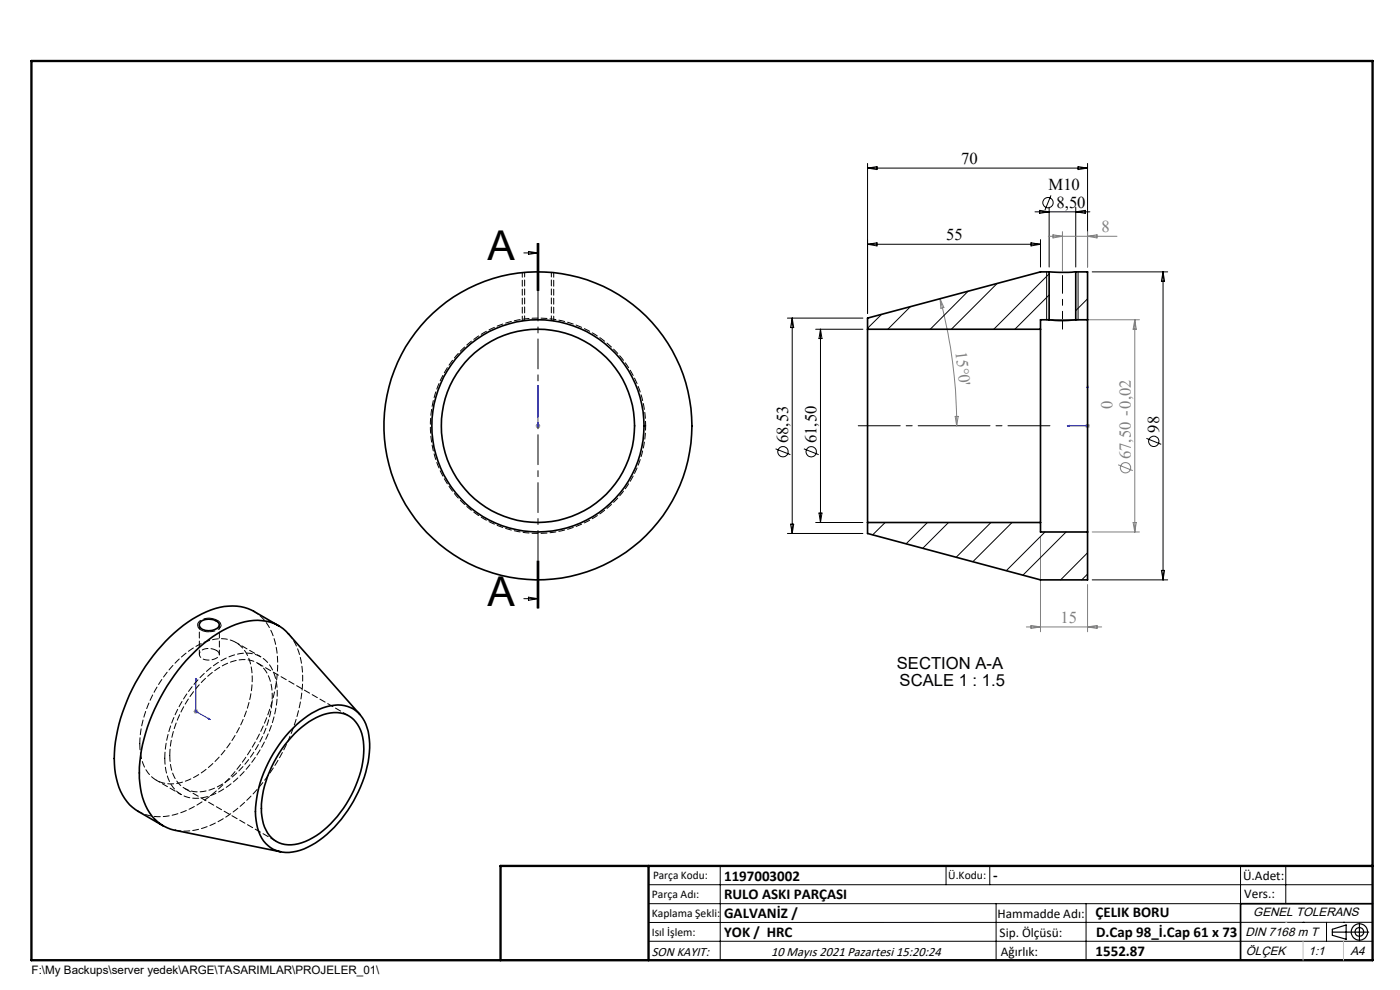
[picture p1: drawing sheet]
<svg xmlns="http://www.w3.org/2000/svg" width="297mm" height="210mm" viewBox="0 0 297 210" stroke-linecap="round" stroke-linejoin="round" font-family="sans-serif">
<g fill="none" stroke="#000" stroke-width=".21">
<path d="M184 34.7v31.8M184 35.7l2.1-.4v.7zM184 35.7h46.7M228.7 35.3l2 .4-2 .3zM230.7 34.7v21.9M111.1 53.6h3M112.1 53.3l2 .3-2 .4zM114 51.6v10zM114.1 51.6v10M114.3 51.6v10M184 51.8h36.7M184 51.8l2.1-.3v.7z"/>
<path d="M218.7 51.5l2 .3-2 .4zM219.6 44.9h11.6M220.6 44.6l2 .3-2 .4zM220.7 50.8v5.8M222 57.7v10.1M222.6 43.9v12.7M223 41.4l-1.3 3.1M228.2 43.9v12.7M228.2 44.9l2-.3v.7zM228.7 57.7v10.1M231.7 57.7h16M246.7 57.7v65.3"/>
<path d="M246.7 57.7l.4 1.9h-.7zM167 67.5h16.1M168.1 67.5v45.7M168.1 67.5l.3 2h-.7zM173 69.8h10.1M174.1 69.8v41M174.1 69.8l.3 2h-.7zM164.5 95.2l3.2 1.2M170.5 95.2l3.2 1.2M243.2 93l3.1 1.3M114 119v10M114.1 119v10"/>
<path d="M114.3 119v10M167 113.2h16.1M167.7 111.2h.7l-.3 2zM173 110.8h10.1M173.7 108.8h.7l-.3 2zM41.9 132.6a1.97 1.97 0 0 0 2.5 1.4M44.4 131.1a2.65 2.65 0 0 1 2.5 1.5M111.1 127h3M112.1 126.7l2 .3-2 .3zM231.7 123h16M246.4 121h.7l-.4 2zM137.6 187.7h153.6"/>
<path d="M137.6 191.7h153.6M137.6 199.7h153.6M152.8 183.7v20M200.7 183.7v4M210 183.7v4M211.3 191.7v12M230.4 191.7v12M263.2 183.7v20M272.8 183.7v8M276.4 195.6h.1M281.4 195.6v4.1M285 195.6h.1"/>
<path d="M291.2 195.6l-153.6 .1"/>
<circle cx="222.3" cy="43" r="1.09"/>
<circle cx="166.1" cy="95.8" r="1.1"/>
<circle cx="172.1" cy="95.8" r="1.09"/>
<circle cx="244.8" cy="93.6" r="1.09"/>
</g>
<g fill="none" stroke="#808080" stroke-width=".21">
<path d="M222.4 50.1h14.6M223.4 49.8l2 .3-2 .4zM225.4 49.1v8.4M230.7 49.1v7.5M230.7 50.1l2-.3v.7zM199.4 63.4a103.9 103.9 0 0 1 3.6 26.9M199.4 63.4l.8 1.8-.6 .2zM223.6 67.8h18.1M240.7 67.8v45M240.7 67.8l.4 2h-.7zM113.6 90.3h1M113.8 90l.7 .7"/>
<path d="M114.1 89.8v1M114.5 90l-.7 .7M202.6 88.3h.7l-.3 2zM230.2 90.3h1M230.4 90l.7 .7M230.7 89.8v1M231.1 90l-.7 .7M237.2 98.6l3.1 1.2M220.7 113.8v20.2M231.7 112.8h10M240.4 110.8h.7l-.4 2zM217.7 133h16"/>
<path d="M218.7 132.7l2 .3-2 .3zM230.7 124v10M230.7 133l2-.3v.6zM41.1 150.9h1M41.2 150.6l.7 .7M41.6 150.4v1M41.9 150.6l-.7 .7"/>
<circle cx="238.8" cy="99.2" r="1.08"/>
</g>
<g fill="none" stroke="#000" stroke-width=".25">
<path d="M222 67.8h6.7M282.6 197.7h7.8M282.6 197.1l3-.9v3l-3-.8zM288.4 195.8v3.8M106.2 203.7h185"/>
<circle cx="288.4" cy="197.7" r="1.74"/>
<circle cx="288.4" cy="197.7" r=".93"/>
</g>
<path d="M41.9 132.6a2.2 2.2 0 0 1 2.5-1.5M46.9 132.6a2.2 2.2 0 0 1-2.5 1.4" fill="none" stroke="#000" stroke-width=".21" stroke-dasharray="1.3 .6" stroke-linecap="butt"/>
<path d="M114.1 90.2v.2zM114.1 81.7v.5v-.5M114.1 90.3h.1M114.1 81.7v8.6M226.4 90.3l.5-.1v.2zM230.7 81.7l.1 .5h-.2zM230.7 81.7v8.6h-4.3M41.6 143.9v.4l-.1-.1zM41.6 143.9v7l3 1.7M44.3 152.4l.3 .2h-.3z" fill="none" stroke="#00f" stroke-width=".21"/>
<path d="M110.8 57.8v10.3M117.5 68.1v-10.3" fill="none" stroke="#000" stroke-width=".21" stroke-dasharray="1.3 .6" stroke-dashoffset=".3"/>
<path d="M182.1 90.3h40.6" fill="none" stroke="#000" stroke-width=".21" stroke-dasharray="15.2 1.3 1.3 1.3" stroke-dashoffset="6.3"/>
<path d="M225.4 58.4v11.4" fill="none" stroke="#000" stroke-width=".21" stroke-dasharray="15.2 1.3 1.3 1.3" stroke-dashoffset="11.5"/>
<path d="M114.1 129v-77.4" fill="none" stroke="#000" stroke-width=".21" stroke-dasharray="6.3 1.3 1.3 1.3" stroke-dashoffset=".1"/>
<path d="M291.2 191.7h-28v12" fill="none" stroke="#000" stroke-width=".35"/>
<path d="M6.7 12.9h284.5v190.8h-284.5zM137.6 183.7v20M291.2 183.7h-185v20" fill="none" stroke="#000" stroke-width=".5"/>
<path d="M276.4 199.7v4M285 199.7v4" fill="none" stroke="#c0c0c0" stroke-width=".21"/>
<path d="M272.8 195.6h.1" fill="none" stroke="#c0c0c0" stroke-width=".25"/>
<g fill="#00f">
<path d="M114.1 90.2v.2zM114.1 81.7v.5z"/>
<path d="M44.3 152.4l.3 .2h-.3zM41.6 143.9v.4l-.1-.1z"/>
<path d="M226.4 90.3l.5 .1v-.2zM230.7 81.7l-.1 .5h.2z"/>
</g>
<g fill="none" stroke="#000" stroke-width=".35">
<path d="M222.6 57.7h5.6M222.6 57.7v10.1M222.6 57.7h-1.9l-36.7 9.8v2.3M228.2 57.7v10.1M228.2 57.7h2.5v10.1M184 69.8v41M184 69.8h36.7M220.7 69.8v41M222.6 67.8a21.5 21.5 0 0 0 5.6 0M222.6 67.8h-1.9v2M228.2 67.8h2.5M230.7 67.8v45"/>
<path d="M184 110.8v2.4l36.7 9.8h10v-10.2M184 110.8h36.7M220.7 110.8v2h10M42.5 131.9a2.95 2.95 0 0 1 4 .4 1.14 1.14 0 0 1-1.2 1.3 2.43 2.43 0 0 1-3-.8v-.4zM59.1 132.7l-5.3-3a11.5 11.5 0 0 0-11 .5 35.1 35.1 0 0 0-14.7 15.9 31.7 31.7 0 0 0-3.6 18 10.9 10.9 0 0 0 4.8 8l5.3 3.1M62.1 154.5a14.8 14.8 0 0 1 9.5-5 6.5 6.5 0 0 1 6.5 5.6 21.6 21.6 0 0 1-3.1 14.9 23.5 23.5 0 0 1-10.5 10.1 7.2 7.2 0 0 1-7.6-.7 9.4 9.4 0 0 1-2.7-7.2 27.1 27.1 0 0 1 7.9-17.7zM62.5 155.6a12.9 12.9 0 0 1 9-4.4 5.8 5.8 0 0 1 5.4 5.2 19.7 19.7 0 0 1-2.9 13.2 19.7 19.7 0 0 1-10 9.2 5.9 5.9 0 0 1-8.3-4.8 19.7 19.7 0 0 1 2.9-13.2l1.8-2.8zM76.3 151.5l-15.1-17a9.3 9.3 0 0 0-10.2-2.4 28.1 28.1 0 0 0-13.2 10.1 37.6 37.6 0 0 0-8.2 21.8 13.1 13.1 0 0 0 3.8 10.3l1.3 .9 2.3 .9 22.5 4.6"/>
<circle cx="114.1" cy="90.3" r="22.5"/>
<circle cx="114.1" cy="90.3" r="20.5"/>
<circle cx="114.1" cy="90.3" r="32.7"/>
</g>
<path d="M111.3 57.8v10.2M117 68v-10.2M137 90.3a22.8 22.8 0 0 0-33.8-20 22.8 22.8 0 0 0-1.4 39.3 22.8 22.8 0 0 0 35.1-17.7l.1-1.6" fill="none" stroke="#000" stroke-width=".21" stroke-dasharray="1.3 .6" stroke-dashoffset=".3"/>
<g fill="none" stroke="#000" stroke-width=".21">
<path d="M222.6 58.1l-11.8 11.7M187 66.7l-3 2.9M193.1 65l-4.8 4.8M205.4 61.8l-8.1 8M211.5 60.1l-9.7 9.7M222.6 62.6l-7.3 7.2M230.7 63.4l-2.5 2.5M187.8 110.8l-2.7 2.6M196.7 110.8l-4.5 4.5M201.2 110.8l-5.4 5.5M210.2 110.8l-7.4 7.4M214.7 110.8l-8.3 8.4"/>
<path d="M221.7 112.8l-8.2 8.3M226.2 112.8l-9.2 9.2M230.7 117.3l-5.7 5.7M230.7 121.8l-1.2 1.2"/>
</g>
<path d="M61.2 134.4a14.3 14.3 0 0 1 3 10.1 38.5 38.5 0 0 1-17.1 29.3 14.5 14.5 0 0 1-9.9 2.3" fill="none" stroke="#000" stroke-width=".21" stroke-dasharray="1.3 .6" stroke-dashoffset=".1"/>
<path d="M45.9 138a2.83 2.83 0 0 0-3.5 .3 1.31 1.31 0 0 0 1.5 1.7 2.52 2.52 0 0 0 2.6-1.1l-.1-.5-.5-.4M29.7 157.8a26.4 26.4 0 0 1 11.9-20.7 8.8 8.8 0 0 1 8.1-1 7.7 7.7 0 0 1 3.8 7 26 26 0 0 1-7.9 18.5 14.1 14.1 0 0 1-9.5 4.7 6.4 6.4 0 0 1-6.2-5.9l-.2-2.6M35 160.8a26.4 26.4 0 0 1 11.9-20.6 8.8 8.8 0 0 1 8.1-1 7.7 7.7 0 0 1 3.8 6.9 26 26 0 0 1-7.9 18.5 14.1 14.1 0 0 1-9.5 4.7 6.4 6.4 0 0 1-6.2-5.8l-.2-2.7M36 160.2a7.8 7.8 0 0 0 3.2 7.1 7.6 7.6 0 0 0 7.7-.8 23.8 23.8 0 0 0 10.8-19.7 7.1 7.1 0 0 0-3.7-6.5 8.4 8.4 0 0 0-7.9 1.6 24.2 24.2 0 0 0-10.1 18.3" fill="none" stroke="#000" stroke-width=".21" stroke-dasharray="1.3 .6"/>
<path d="M53.8 129.7a10.9 10.9 0 0 1 4.9 8.5 33.2 33.2 0 0 1-5.3 20.5 32.4 32.4 0 0 1-14.5 13.5 10.7 10.7 0 0 1-9.6-.1" fill="none" stroke="#000" stroke-width=".21" stroke-dasharray="1.3 .6" stroke-dashoffset=".2"/>
<path d="M74 151.9l-19.4-11.3M39.2 167.3l19.4 11.2" fill="none" stroke="#000" stroke-width=".21" stroke-dasharray="1.3 .6" stroke-dashoffset="-.1"/>
<path d="M42.3 132.5v6.3M46.5 138.8v-6.3M55.3 139.3l-5.3-3M33.1 165.5l5.4 3.1" fill="none" stroke="#000" stroke-width=".21" stroke-dasharray="1.3 .6" stroke-dashoffset=".4"/>
<g font-size="8.7">
<text x="103.4" y="55.1">A</text>
<text x="103.4" y="128.5">A</text>
</g>
<g font-size="3.5">
<text x="203.9" y="34.8">70</text>
<text x="222.4" y="40.2">M10</text>
<text x="224.1" y="44.1">8,50</text>
<text x="200.7" y="51">55</text>
<text x="167.2" y="94" transform="rotate(-90 167.2 94)">68,53</text>
<text x="173.2" y="94" transform="rotate(-90 173.2 94)">61,50</text>
<text x="245.9" y="91.8" transform="rotate(-90 245.9 91.8)">98</text>
<text x="190.3" y="141.9">SECTION A-A</text>
<text x="190.9" y="145.4">SCALE 1 : 1.5</text>
</g>
<g font-size="3.5" fill="#808080">
<text x="233.7" y="49.3">8</text>
<text x="202.7" y="74.7" transform="rotate(83 202.7 74.7)">15°0'</text>
<text x="236" y="86.7" transform="rotate(-90 236 86.7)">0</text>
<text x="239.9" y="97.4" transform="rotate(-90 239.9 97.4)">67,50 -0,02</text>
<text x="225" y="132.1">15</text>
</g>
<g font-size="3.2">
<text x="153.6" y="186.8">1197003002</text>
<text x="153.6" y="190.8">RULO ASKI PARÇASI</text>
<text x="210.7" y="186.6">-</text>
<text x="153.6" y="194.8">GALVANİZ /</text>
<text x="232.4" y="194.5">ÇELIK BORU</text>
<text x="153.6" y="198.8">YOK / HRC</text>
<text x="232.4" y="202.8">1552.87</text>
<text x="232.5" y="198.8">D.Cap 98_İ.Cap 61 x 73</text>
</g>
<g font-size="2.8">
<text x="263.7" y="186.7">Ü.Adet:</text>
<text x="263.9" y="190.5">Vers.:</text>
<text x="211.6" y="194.8">Hammadde Adı:</text>
<text x="138.3" y="202.8">SON KAYIT:</text>
<text x="163.6" y="202.8">10 Mayıs 2021 Pazartesi 15:20:24</text>
<text x="212.1" y="198.7">Sip. Ölçüsü:</text>
<text x="212.3" y="202.7">Ağırlık:</text>
</g>
<g font-size="2.6">
<text x="265.9" y="194.4">GENEL TOLERANS</text>
<text x="264.2" y="198.5">DIN 7168 m T</text>
<text x="264.3" y="202.6">ÖLÇEK</text>
<text x="277.6" y="202.6">1:1</text>
<text x="286.5" y="202.6">A4</text>
</g>
<g font-size="2.5">
<text x="138.3" y="190.5">Parça Adı:</text>
<text x="138.5" y="186.5">Parça Kodu:</text>
<text x="201.2" y="186.5">Ü.Kodu:</text>
<text x="138.3" y="194.5">Kaplama Şekli:</text>
<text x="138.3" y="198.6">Isıl İşlem:</text>
<text x="6.7" y="206.7">F:\My Backups\server yedek\ARGE\TASARIMLAR\PROJELER_01\</text>
</g>
</svg>
